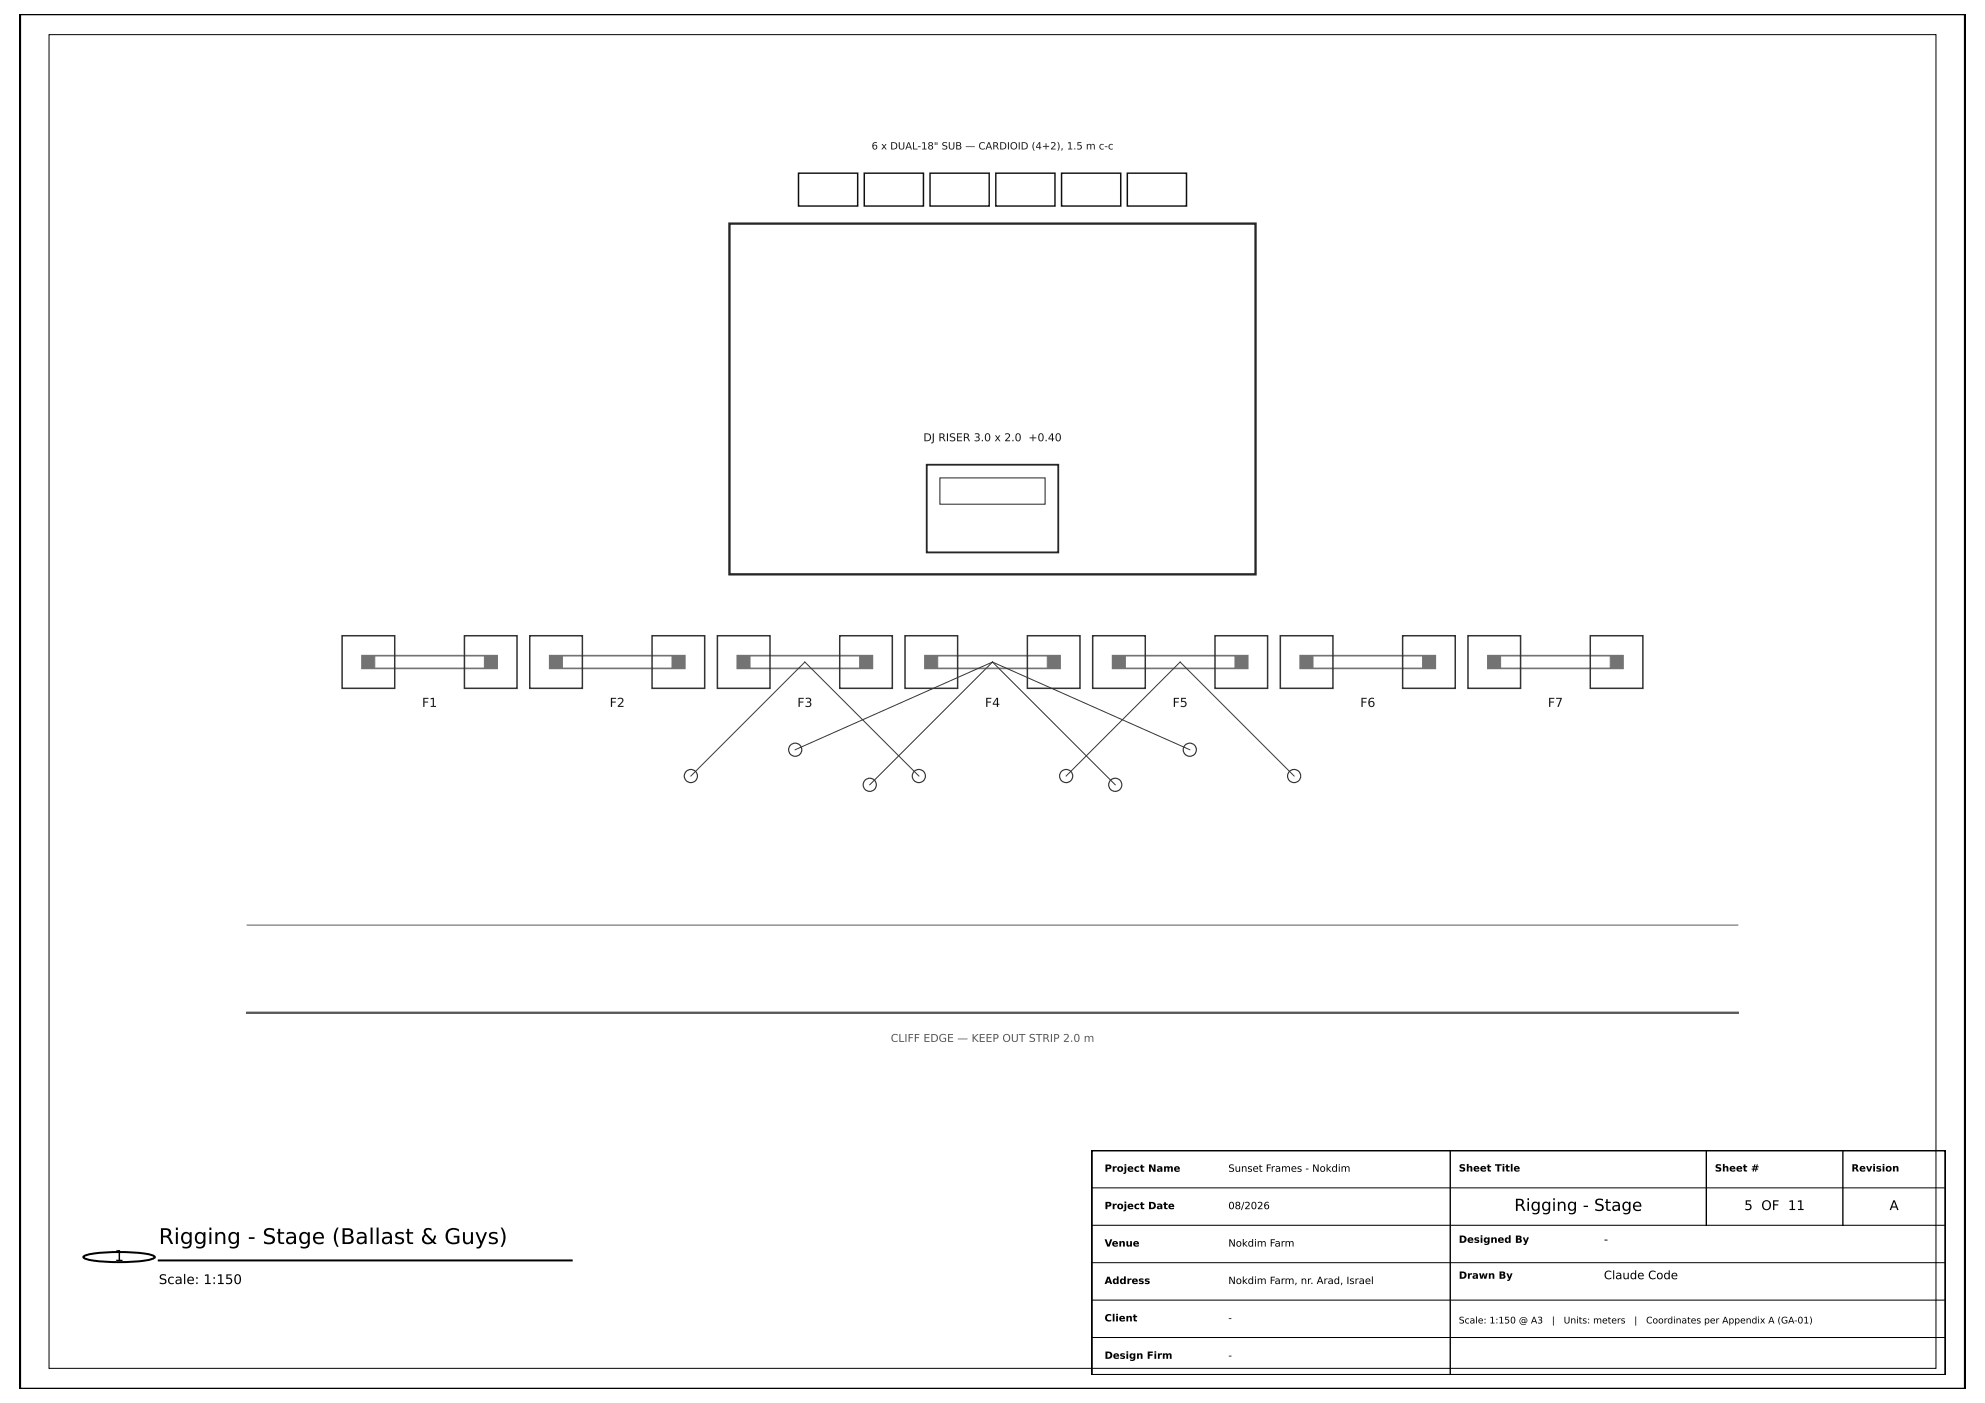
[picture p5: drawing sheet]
<svg xmlns="http://www.w3.org/2000/svg" width="420mm" height="297mm" viewBox="0 0 420 297" stroke-linecap="round" stroke-linejoin="round" font-family="sans-serif">
<path d="M4.2 3h411.7v291h-411.7z" fill="none" stroke="#000" stroke-width=".53"/>
<path d="M10.4 7.3h399.3v282.3h-399.3zM231.1 259.3h180.6M231.1 251.4h180.6M231.1 275.2h180.6M231.1 267.2h180.6M231.1 283.1h180.6" fill="none" stroke="#000" stroke-width=".21"/>
<path d="M76.6 138.8h28.6v2.7h-28.6zM116.3 138.8h28.6v2.7h-28.6zM156.1 138.8h28.5v2.7h-28.5zM195.8 138.8h28.5v2.7h-28.5zM235.5 138.8h28.6v2.7h-28.6zM275.2 138.8h28.6v2.7h-28.6zM314.9 138.8h28.6v2.7h-28.6z" fill="none" stroke="#737373" stroke-width=".35"/>
<g fill="#737373" stroke="#737373" stroke-width=".21">
<path d="M76.6 138.8h2.7v2.7h-2.7z"/>
<path d="M102.5 138.8h2.7v2.7h-2.7z"/>
<path d="M116.3 138.8h2.7v2.7h-2.7z"/>
<path d="M142.2 138.8h2.7v2.7h-2.7z"/>
<path d="M156.1 138.8h2.6v2.7h-2.6z"/>
<path d="M181.9 138.8h2.7v2.7h-2.7z"/>
<path d="M195.8 138.8h2.7v2.7h-2.7z"/>
<path d="M221.7 138.8h2.6v2.7h-2.6z"/>
<path d="M235.5 138.8h2.7v2.7h-2.7z"/>
<path d="M261.4 138.8h2.7v2.7h-2.7z"/>
<path d="M275.2 138.8h2.7v2.7h-2.7z"/>
<path d="M301.1 138.8h2.7v2.7h-2.7z"/>
<path d="M314.9 138.8h2.7v2.7h-2.7z"/>
<path d="M340.8 138.8h2.7v2.7h-2.7z"/>
</g>
<g fill="none" stroke="#333" stroke-width=".32">
<path d="M72.4 134.5h11.1v11.2h-11.1zM98.3 134.5h11.1v11.2h-11.1zM112.1 134.5h11.2v11.2h-11.2zM138 134.5h11.1v11.2h-11.1zM151.8 134.5h11.2v11.2h-11.2zM177.7 134.5h11.2v11.2h-11.2zM191.5 134.5h11.2v11.2h-11.2zM217.4 134.5h11.2v11.2h-11.2zM231.3 134.5h11.1v11.2h-11.1zM257.1 134.5h11.2v11.2h-11.2zM271 134.5h11.1v11.2h-11.1zM296.9 134.5h11.1v11.2h-11.1z"/>
<path d="M310.7 134.5h11.1v11.2h-11.1zM336.6 134.5h11.1v11.2h-11.1z"/>
</g>
<g fill="none" stroke="#333" stroke-width=".25">
<circle cx="168.3" cy="158.7" r="1.39"/>
<circle cx="251.8" cy="158.7" r="1.39"/>
<circle cx="146.2" cy="164.2" r="1.39"/>
<circle cx="184.1" cy="166.1" r="1.39"/>
<circle cx="194.5" cy="164.2" r="1.39"/>
<circle cx="225.6" cy="164.2" r="1.39"/>
<circle cx="236" cy="166.1" r="1.39"/>
<circle cx="273.9" cy="164.2" r="1.39"/>
</g>
<path d="M154.4 47.3h111.3v74.3h-111.3z" fill="none" stroke="#262626" stroke-width=".49"/>
<path d="M196.1 98.4h27.9v18.5h-27.9z" fill="none" stroke="#262626" stroke-width=".39"/>
<path d="M198.9 101.1h22.3v5.6h-22.3z" fill="none" stroke="#262626" stroke-width=".21"/>
<path d="M169 36.7h12.5v6.9h-12.5zM182.9 36.7h12.5v6.9h-12.5zM196.8 36.7h12.6v6.9h-12.6zM210.8 36.7h12.5v6.9h-12.5zM224.7 36.7h12.5v6.9h-12.5zM238.6 36.7h12.5v6.9h-12.5z" fill="none" stroke="#1a1a1a" stroke-width=".32"/>
<path d="M52.3 214.3h315.5" fill="none" stroke="#595959" stroke-width=".49"/>
<path d="M52.3 195.8h315.5" fill="none" stroke="#595959" stroke-width=".21"/>
<path d="M210.1 140.1l-26 26M210.1 140.1l25.9 26M210.1 140.1l-41.8 18.6M210.1 140.1l41.7 18.6M146.2 164.2l24.1-24.1 24.2 24.1M225.6 164.2l24.2-24.1 24.1 24.1" fill="none" stroke="#333" stroke-width=".21"/>
<path d="M231.1 243.5h180.6v47.5h-180.6zM17.7 265.9a20.1 20.1 0 0 1 7.5-.9h1.7a17.3 17.3 0 0 1 5.8 .9l.1 .1a4.2 4.2 0 0 1-2.9 .9 37.2 37.2 0 0 1-11.9-.5l-.4-.4zM33.6 266.8h87.4" fill="none" stroke="#000" stroke-width=".42"/>
<path d="M306.9 243.5v47.5M361.1 243.5v15.8M390 243.5v15.8" fill="none" stroke="#000" stroke-width=".28"/>
<text font-size="4.6" x="33.6" y="263.3">Rigging - Stage (Ballast &amp; Guys)</text>
<text font-size="3.5" x="320.5" y="256.3">Rigging - Stage</text>
<text font-size="3.2" x="24.2" y="266.9">1</text>
<g font-size="2.8">
<text x="369.2" y="256.1">5 OF 11</text>
<text x="399.9" y="256.1">A</text>
<text x="33.6" y="271.8">Scale: 1:150</text>
</g>
<g font-size="2.6" fill="#1a1a1a">
<text x="89.3" y="149.6">F1</text>
<text x="129" y="149.6">F2</text>
<text x="168.7" y="149.6">F3</text>
<text x="208.5" y="149.6">F4</text>
<text x="248.2" y="149.6">F5</text>
<text x="287.9" y="149.6">F6</text>
<text x="327.6" y="149.6">F7</text>
</g>
<g font-size="2.5">
<text x="339.5" y="263.1">-</text>
<text x="339.5" y="270.7">Claude Code</text>
</g>
<text font-size="2.3" fill="#1a1a1a" x="195.4" y="93.4">DJ RISER 3.0 x 2.0 +0.40</text>
<text font-size="2.3" fill="#595959" x="188.5" y="220.5">CLIFF EDGE — KEEP OUT STRIP 2.0 m</text>
<text font-size="2.1" fill="#1a1a1a" x="184.5" y="31.6">6 x DUAL-18&quot; SUB — CARDIOID (4+2), 1.5 m c-c</text>
<g font-size="2.1">
<text x="233.8" y="248">Project Name</text>
<text x="260" y="248">Sunset Frames - Nokdim</text>
<text x="308.7" y="247.9">Sheet Title</text>
<text x="362.9" y="247.9">Sheet #</text>
<text x="391.8" y="247.9">Revision</text>
<text x="233.8" y="255.9">Project Date</text>
<text x="260" y="255.9">08/2026</text>
<text x="233.8" y="263.8">Venue</text>
<text x="260" y="263.8">Nokdim Farm</text>
<text x="308.7" y="263">Designed By</text>
<text x="233.8" y="271.7">Address</text>
<text x="260" y="271.7">Nokdim Farm, nr. Arad, Israel</text>
<text x="308.7" y="270.6">Drawn By</text>
<text x="233.8" y="279.7">Client</text>
<text x="260" y="279.7">-</text>
<text x="233.8" y="287.6">Design Firm</text>
<text x="260" y="287.6">-</text>
</g>
<g font-size="1.9">
<text x="308.7" y="280.1">Scale: 1:150 @ A3</text>
<text x="328.4" y="280.1">|</text>
<text x="330.9" y="280.1">Units: meters</text>
<text x="345.9" y="280.1">|</text>
<text x="348.4" y="280.1">Coordinates per Appendix A (GA-01)</text>
</g>
</svg>
